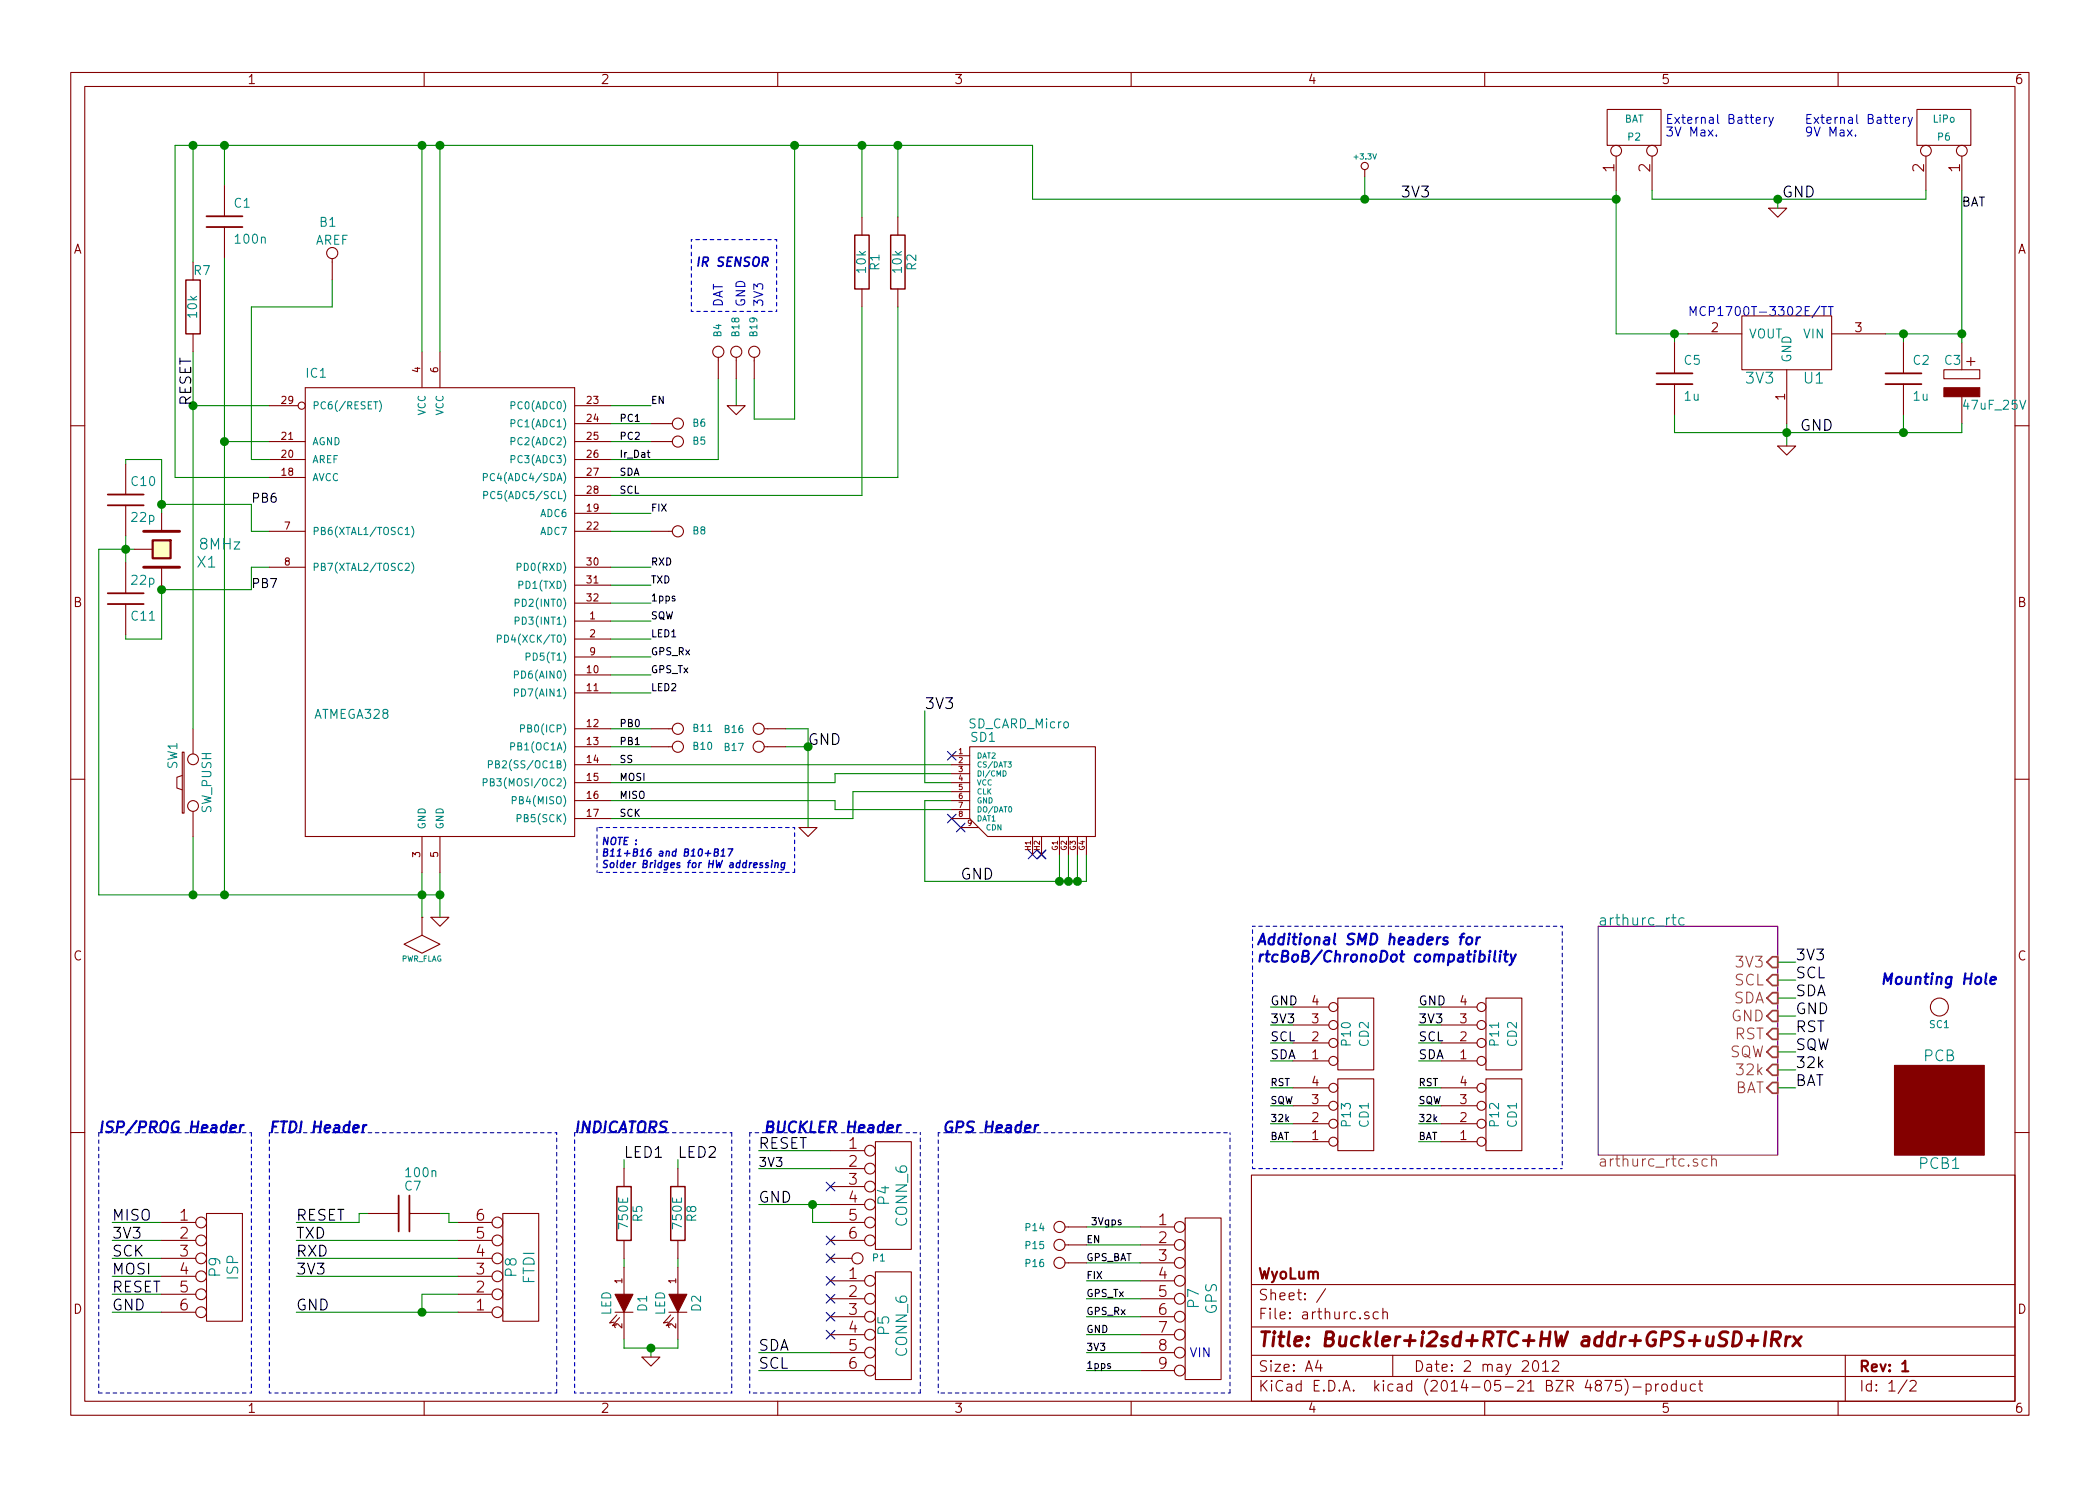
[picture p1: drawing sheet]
EESchema Schematic File Version 2
LIBS:arthurc
LIBS:power
LIBS:arthurc-cache
EELAYER 24 0
EELAYER END
$Descr A4 11693 8268
encoding utf-8
Sheet 1 2
Title "Buckler+i2sd+RTC+HW addr+GPS+uSD+IRrx"
Date "2 may 2012"
Rev "1"
Comp "WyoLum"
Comment1 ""
Comment2 ""
Comment3 ""
Comment4 ""
$EndDescr
Text Notes 9400 1750 0    50   ~ 0
MCP1700T-3302E/TT
Wire Wire Line
	3400 2750 4800 2750
Connection ~ 10600 1850
Wire Wire Line
	4625 6500 4225 6500
Wire Wire Line
	9900 6050 10000 6050
Wire Wire Line
	9900 5950 10000 5950
Wire Wire Line
	9900 5750 10000 5750
Wire Notes Line
	3850 1725 3850 1325
Wire Notes Line
	3850 1725 4325 1725
Wire Notes Line
	4325 1725 4325 1325
Wire Notes Line
	4325 1325 3850 1325
Connection ~ 4425 800 
Wire Wire Line
	4425 800  4425 2325
Wire Wire Line
	4425 2325 4200 2325
Wire Wire Line
	550  3050 750  3050
Connection ~ 900  3275
Wire Wire Line
	900  3250 900  3550
Wire Wire Line
	900  3550 700  3550
Wire Wire Line
	700  3550 700  3525
Connection ~ 700  3050
Connection ~ 5900 4900
Wire Wire Line
	5900 4750 5900 4900
Wire Wire Line
	6000 4900 6000 4750
Wire Wire Line
	7600 975  7600 1100
Wire Wire Line
	5150 3950 5150 4350
Wire Wire Line
	5150 4350 5300 4350
Wire Wire Line
	3400 4250 5300 4250
Connection ~ 4500 4150
Wire Wire Line
	4375 4150 4500 4150
Wire Wire Line
	1500 2950 1400 2950
Wire Wire Line
	1400 2950 1400 2800
Wire Wire Line
	1400 2800 900  2800
Wire Wire Line
	1500 2250 1075 2250
Connection ~ 4525 6700
Wire Wire Line
	4525 6700 4525 6800
Wire Wire Line
	4525 6800 4625 6800
Wire Wire Line
	4625 7525 4225 7525
Wire Wire Line
	9900 5550 10000 5550
Wire Wire Line
	9900 5350 10000 5350
Wire Notes Line
	3200 7750 3200 6300
Wire Notes Line
	3200 7750 4075 7750
Wire Notes Line
	4075 7750 4075 6300
Wire Notes Line
	4075 6300 3200 6300
Wire Notes Line
	550  7750 550  6300
Wire Notes Line
	1400 7750 1400 6300
Wire Wire Line
	1650 6800 2000 6800
Wire Wire Line
	2000 6800 2000 6750
Wire Wire Line
	2000 6750 2050 6750
Wire Wire Line
	2550 7000 1650 7000
Wire Wire Line
	2350 7300 2350 7200
Wire Wire Line
	10600 1850 10600 1900
Wire Wire Line
	9325 1900 9325 1850
Wire Wire Line
	8025 5800 7900 5800
Wire Wire Line
	8025 5600 7900 5600
Wire Wire Line
	8025 5700 7900 5700
Wire Wire Line
	8025 5900 7900 5900
Wire Wire Line
	8025 6350 7900 6350
Wire Wire Line
	8025 6150 7900 6150
Wire Wire Line
	8025 6050 7900 6050
Wire Wire Line
	8025 6250 7900 6250
Wire Wire Line
	7200 6250 7075 6250
Wire Wire Line
	7200 6050 7075 6050
Wire Wire Line
	7200 6150 7075 6150
Wire Wire Line
	7200 6350 7075 6350
Wire Wire Line
	7200 5900 7075 5900
Wire Wire Line
	7200 5700 7075 5700
Wire Wire Line
	3475 6500 3475 6450
Connection ~ 3625 7500
Wire Wire Line
	3625 7550 3625 7500
Wire Wire Line
	3775 7000 3775 7050
Wire Wire Line
	900  6900 625  6900
Wire Wire Line
	900  7100 625  7100
Wire Wire Line
	625  7300 900  7300
Connection ~ 2350 7300
Connection ~ 9325 1850
Wire Wire Line
	3400 3350 3625 3350
Wire Wire Line
	3400 3550 3625 3550
Wire Wire Line
	5750 800  5750 1100
Wire Wire Line
	5300 4400 4750 4400
Wire Wire Line
	4650 4300 5300 4300
Connection ~ 1075 800 
Wire Wire Line
	1075 1450 1075 800 
Wire Wire Line
	10600 2400 10600 2300
Connection ~ 4800 800 
Wire Wire Line
	4800 800  4800 1200
Wire Wire Line
	3400 2650 5000 2650
Wire Wire Line
	4650 4450 4650 4500
Wire Wire Line
	4750 4400 4750 4550
Connection ~ 7600 1100
Connection ~ 1075 4975
Connection ~ 1250 2450
Wire Wire Line
	1250 4975 1250 1425
Connection ~ 2350 800 
Wire Wire Line
	975  2650 1500 2650
Wire Wire Line
	975  2650 975  800 
Wire Wire Line
	4650 4350 3400 4350
Connection ~ 5950 4900
Wire Wire Line
	2350 4850 2350 5100
Wire Wire Line
	2350 800  2350 1950
Wire Wire Line
	2450 800  2450 1950
Connection ~ 2450 800 
Connection ~ 2450 4975
Wire Wire Line
	4650 4450 3400 4450
Wire Wire Line
	4750 4550 3400 4550
Wire Wire Line
	1500 2450 1250 2450
Connection ~ 2350 4975
Wire Wire Line
	1250 800  1250 1025
Connection ~ 1250 800 
Wire Wire Line
	1075 4650 1075 4975
Connection ~ 1250 4975
Wire Wire Line
	9950 2350 9950 2475
Wire Wire Line
	4650 4300 4650 4350
Wire Wire Line
	5000 2650 5000 1700
Wire Wire Line
	4800 2750 4800 1700
Wire Wire Line
	5000 800  5000 1200
Wire Wire Line
	3400 3450 3625 3450
Wire Wire Line
	3400 3250 3625 3250
Wire Wire Line
	3400 3150 3625 3150
Wire Wire Line
	3400 2450 3625 2450
Wire Wire Line
	3400 2350 3625 2350
Wire Wire Line
	3400 2250 3625 2250
Wire Wire Line
	3400 2950 3625 2950
Wire Wire Line
	3400 4150 3625 4150
Wire Wire Line
	3400 4050 3625 4050
Wire Wire Line
	3400 3850 3625 3850
Wire Wire Line
	3400 3750 3625 3750
Wire Wire Line
	3400 3650 3625 3650
Wire Wire Line
	3400 2850 3625 2850
Wire Wire Line
	9325 2400 9325 2300
Connection ~ 9950 2400
Wire Wire Line
	2350 7200 2550 7200
Connection ~ 6000 4900
Wire Wire Line
	900  7200 625  7200
Wire Wire Line
	900  7000 625  7000
Wire Wire Line
	900  6800 625  6800
Wire Wire Line
	3475 7050 3475 7000
Wire Wire Line
	3775 7500 3775 7450
Wire Wire Line
	3475 7500 3775 7500
Wire Wire Line
	3475 7500 3475 7450
Wire Wire Line
	3775 6500 3775 6450
Wire Wire Line
	7200 5600 7075 5600
Wire Wire Line
	7200 5800 7075 5800
Wire Wire Line
	2550 7100 1650 7100
Wire Wire Line
	5750 1100 9000 1100
Wire Wire Line
	9000 1050 9000 1850
Wire Wire Line
	9000 1850 9400 1850
Wire Wire Line
	10500 1850 10925 1850
Wire Wire Line
	975  800  5750 800 
Wire Wire Line
	1650 7300 2550 7300
Wire Wire Line
	2550 6900 1650 6900
Wire Wire Line
	2450 6750 2500 6750
Wire Wire Line
	2500 6750 2500 6800
Wire Wire Line
	2500 6800 2550 6800
Wire Wire Line
	4625 6400 4225 6400
Wire Wire Line
	4225 6700 4625 6700
Wire Notes Line
	3100 6300 1500 6300
Wire Notes Line
	3100 6300 3100 7750
Wire Notes Line
	3100 7750 1500 7750
Wire Notes Line
	1500 7750 1500 6300
Wire Notes Line
	5125 6300 5125 7750
Wire Notes Line
	4175 7750 4175 6300
Wire Notes Line
	8700 5150 6975 5150
Wire Notes Line
	8700 5150 8700 6500
Wire Notes Line
	8700 6500 6975 6500
Wire Notes Line
	6975 6500 6975 5150
Wire Wire Line
	9900 5450 10000 5450
Wire Wire Line
	9900 5650 10000 5650
Wire Wire Line
	4625 7625 4225 7625
Wire Wire Line
	1075 1950 1075 4050
Connection ~ 1075 2250
Wire Wire Line
	900  3275 1400 3275
Wire Wire Line
	1400 3275 1400 3150
Wire Wire Line
	1400 3150 1500 3150
Wire Wire Line
	4375 4050 4500 4050
Wire Wire Line
	4500 4050 4500 4600
Wire Notes Line
	4425 4600 3325 4600
Wire Notes Line
	4425 4600 4425 4850
Wire Notes Line
	4425 4850 3325 4850
Wire Notes Line
	3325 4850 3325 4600
Wire Wire Line
	4650 4500 5300 4500
Wire Wire Line
	5300 4450 5150 4450
Wire Wire Line
	5150 4450 5150 4900
Wire Wire Line
	5150 4900 6050 4900
Wire Wire Line
	9325 2400 10925 2400
Wire Wire Line
	6050 4900 6050 4750
Wire Wire Line
	5950 4900 5950 4750
Wire Wire Line
	700  2975 700  3125
Wire Wire Line
	700  2575 700  2550
Wire Wire Line
	700  2550 900  2550
Wire Wire Line
	900  2550 900  2850
Connection ~ 900  2800
Wire Wire Line
	550  3050 550  4975
Wire Wire Line
	550  4975 2450 4975
Wire Wire Line
	4000 2100 4000 2550
Wire Wire Line
	4000 2550 3400 2550
Wire Wire Line
	4200 2325 4200 2100
Wire Wire Line
	4100 2250 4100 2100
Wire Wire Line
	9900 5850 10000 5850
Wire Wire Line
	2450 4850 2450 5100
Text Label 1400 3275 0    50   ~ 0
PB7
Text Label 1400 2800 0    50   ~ 0
PB6
$Comp
L GND #PWR01
U 1 1
P 2450 5100
F 0 "#PWR01" H 2450 5100 30  0001 C CNN
F 1 "GND" H 2450 5030 30  0001 C CNN
F 2 "" H 2450 5100 60  0001 C CNN
F 3 "" H 2450 5100 60  0001 C CNN
	1    2450 5100
	1    0    0    -1  
$EndComp
Text Notes 5250 6300 0    60   Italic 12
GPS Header
Text Label 10925 1150 0    50   ~ 0
BAT
$Sheet
S 8900 5150 1000 1275
U 4E1FEA4E
F0 "arthurc_rtc" 60
F1 "arthurc_rtc.sch" 60
F2 "GND" I R 9900 5650 60 
F3 "SDA" I R 9900 5550 60 
F4 "SCL" I R 9900 5450 60 
F5 "RST" I R 9900 5750 60 
F6 "SQW" I R 9900 5850 60 
F7 "32k" I R 9900 5950 60 
F8 "BAT" I R 9900 6050 60 
F9 "3V3" I R 9900 5350 60 
$EndSheet
Text Label 4225 6500 0    50   ~ 0
3V3
Text Label 10000 6050 0    60   ~ 0
BAT
Text Label 10000 5950 0    60   ~ 0
32k
Text Label 10000 5850 0    60   ~ 0
SQW
Text Label 10000 5750 0    60   ~ 0
RST
Text Label 7900 6350 0    40   ~ 0
BAT
Text Label 7900 6250 0    40   ~ 0
32k
Text Label 7900 6150 0    40   ~ 0
SQW
Text Label 7900 6050 0    40   ~ 0
RST
Text Label 7075 6350 0    40   ~ 0
BAT
Text Label 7075 6250 0    40   ~ 0
32k
Text Label 7075 6150 0    40   ~ 0
SQW
Text Label 7075 6050 0    40   ~ 0
RST
Text Notes 4250 1700 1    50   ~ 0
3V3
Text Notes 4150 1700 1    50   ~ 0
GND
Text Notes 4025 1700 1    50   ~ 0
DAT
Text Notes 3875 1475 0    50   Italic 10
IR SENSOR
$Comp
L GND #PWR02
U 1 1
P 4100 2250
F 0 "#PWR02" H 4100 2250 30  0001 C CNN
F 1 "GND" H 4100 2180 30  0001 C CNN
F 2 "" H 4100 2250 60  0001 C CNN
F 3 "" H 4100 2250 60  0001 C CNN
	1    4100 2250
	1    0    0    -1  
$EndComp
$Comp
L I/O B19
U 1 1
P 4200 1950
F 0 "B19" H 4280 1950 40  0000 L CNN
F 1 "I/O" H 4200 2005 30  0001 C CNN
F 2 "ArthurC Lib:I%2fO" H 4200 1950 60  0001 C CNN
F 3 "" H 4200 1950 60  0001 C CNN
	1    4200 1950
	0    -1   -1   0   
$EndComp
$Comp
L I/O B18
U 1 1
P 4100 1950
F 0 "B18" H 4180 1950 40  0000 L CNN
F 1 "I/O" H 4100 2005 30  0001 C CNN
F 2 "ArthurC Lib:I%2fO" H 4100 1950 60  0001 C CNN
F 3 "" H 4100 1950 60  0001 C CNN
	1    4100 1950
	0    -1   -1   0   
$EndComp
$Comp
L C C11
U 1 1
P 700 3325
F 0 "C11" H 725 3225 50  0000 L CNN
F 1 "22p" H 725 3425 50  0000 L CNN
F 2 "ArthurC Lib:c_0805" H 700 3325 60  0001 C CNN
F 3 "" H 700 3325 60  0001 C CNN
F 4 "490-1734-1-ND" H 700 3525 60  0001 C CNN "Digikey"
	1    700  3325
	1    0    0    -1  
$EndComp
$Comp
L C C10
U 1 1
P 700 2775
F 0 "C10" H 725 2875 50  0000 L CNN
F 1 "22p" H 725 2675 50  0000 L CNN
F 2 "ArthurC Lib:c_0805" H 700 2775 60  0001 C CNN
F 3 "" H 700 2775 60  0001 C CNN
F 4 "490-1734-1-ND" H 700 2975 60  0001 C CNN "Digikey"
	1    700  2775
	1    0    0    -1  
$EndComp
NoConn ~ 5750 4750
NoConn ~ 5350 4600
NoConn ~ 5300 4200
NoConn ~ 5300 4550
NoConn ~ 5800 4750
NoConn ~ 5800 4750
$Comp
L PCB PCB1
U 1 1
P 10800 6175
F 0 "PCB1" H 10800 5875 60  0000 C CNN
F 1 "PCB" H 10800 6475 60  0000 C CNN
F 2 "ArthurC Lib:PCB" H 10800 6175 60  0001 C CNN
F 3 "" H 10800 6175 60  0001 C CNN
	1    10800 6175
	1    0    0    -1  
$EndComp
Text Notes 3350 4825 0    40   Italic 8
NOTE :\nB11+B16 and B10+B17\nSolder Bridges for HW addressing
Text Label 4500 4150 0    60   ~ 0
GND
$Comp
L GND #PWR03
U 1 1
P 4500 4600
F 0 "#PWR03" H 4500 4600 30  0001 C CNN
F 1 "GND" H 4500 4530 30  0001 C CNN
F 2 "" H 4500 4600 60  0001 C CNN
F 3 "" H 4500 4600 60  0001 C CNN
	1    4500 4600
	1    0    0    -1  
$EndComp
$Comp
L I/O B17
U 1 1
P 4225 4150
F 0 "B17" H 4305 4150 40  0000 L CNN
F 1 "I/O" H 4225 4205 30  0001 C CNN
F 2 "ArthurC Lib:I%2fO_ADR" H 4225 4150 60  0001 C CNN
F 3 "" H 4225 4150 60  0001 C CNN
	1    4225 4150
	-1   0    0    1   
$EndComp
$Comp
L I/O B16
U 1 1
P 4225 4050
F 0 "B16" H 4305 4050 40  0000 L CNN
F 1 "I/O" H 4225 4105 30  0001 C CNN
F 2 "ArthurC Lib:I%2fO_ADR" H 4225 4050 60  0001 C CNN
F 3 "" H 4225 4050 60  0001 C CNN
	1    4225 4050
	-1   0    0    1   
$EndComp
NoConn ~ 4625 7000
$Comp
L I/O P1
U 1 1
P 4775 7000
F 0 "P1" H 4855 7000 40  0000 L CNN
F 1 "I/O" H 4775 7055 30  0001 C CNN
F 2 "ArthurC Lib:I%2fO" H 4775 7000 60  0001 C CNN
F 3 "" H 4775 7000 60  0001 C CNN
	1    4775 7000
	1    0    0    -1  
$EndComp
NoConn ~ 4625 7425
NoConn ~ 4625 7325
NoConn ~ 4625 7225
NoConn ~ 4625 7125
NoConn ~ 4625 6900
Text Label 4225 7625 0    60   ~ 0
SCL
Text Label 4225 7525 0    60   ~ 0
SDA
$Comp
L CONN_6 P5
U 1 1
P 4975 7375
F 0 "P5" V 4925 7375 60  0000 C CNN
F 1 "CONN_6" V 5025 7375 60  0000 C CNN
F 2 "ArthurC Lib:PIN_ARRAY-6X1" H 4975 7375 60  0001 C CNN
F 3 "" H 4975 7375 60  0001 C CNN
	1    4975 7375
	1    0    0    -1  
$EndComp
$Comp
L CONN_6 P4
U 1 1
P 4975 6650
F 0 "P4" V 4925 6650 60  0000 C CNN
F 1 "CONN_6" V 5025 6650 60  0000 C CNN
F 2 "ArthurC Lib:PIN_ARRAY-6X1" H 4975 6650 60  0001 C CNN
F 3 "" H 4975 6650 60  0001 C CNN
	1    4975 6650
	1    0    0    -1  
$EndComp
Text Label 10000 5650 0    60   ~ 0
GND
Text Label 10000 5550 0    60   ~ 0
SDA
Text Label 10000 5450 0    60   ~ 0
SCL
Text Label 10000 5350 0    60   ~ 0
3V3
Text Notes 10050 750  0    50   ~ 0
External Battery\n9V Max.
Text Notes 3200 6300 0    60   Italic 12
INDICATORS
Text Notes 1500 6300 0    60   Italic 12
FTDI Header
Text Notes 550  6300 0    60   Italic 12
ISP/PROG Header
Text Notes 5025 6300 2    60   Italic 12
BUCKLER Header
Text Label 4225 6700 0    60   ~ 0
GND
Text Label 625  7300 0    60   ~ 0
GND
$Comp
L +3.3V #PWR04
U 1 1
P 7600 975
F 0 "#PWR04" H 7600 935 30  0001 C CNN
F 1 "+3.3V" H 7600 1085 30  0000 C CNN
F 2 "" H 7600 975 60  0001 C CNN
F 3 "" H 7600 975 60  0001 C CNN
	1    7600 975 
	1    0    0    -1  
$EndComp
$Comp
L CONN_2 P6
U 1 1
P 10825 700
F 0 "P6" V 10775 700 40  0000 C CNN
F 1 "LiPo" V 10875 700 40  0000 C CNN
F 2 "ArthurC Lib:pin_strip_2" H 10825 700 60  0001 C CNN
F 3 "" H 10825 700 60  0001 C CNN
	1    10825 700 
	0    1    -1   0   
$EndComp
$Comp
L C C5
U 1 1
P 9325 2100
F 0 "C5" H 9375 2200 50  0000 L CNN
F 1 "1u" H 9375 2000 50  0000 L CNN
F 2 "ArthurC Lib:c_0805" H 9325 2100 60  0001 C CNN
F 3 "" H 9325 2100 60  0001 C CNN
	1    9325 2100
	1    0    0    -1  
$EndComp
Text Label 4225 6400 0    60   ~ 0
RESET
Text Label 1650 7100 0    60   ~ 0
3V3
Text Notes 10475 5475 0    60   Italic 12
Mounting Hole
Text Notes 7000 5350 0    60   Italic 12
Additional SMD headers for\nrtcBoB/ChronoDot compatibility
Text Label 7900 5900 0    50   ~ 0
SDA
Text Label 7900 5800 0    50   ~ 0
SCL
Text Label 7900 5600 0    50   ~ 0
GND
Text Label 7900 5700 0    50   ~ 0
3V3
Text Label 7075 5600 0    50   ~ 0
GND
Text Label 7075 5700 0    50   ~ 0
3V3
Text Label 7075 5900 0    50   ~ 0
SDA
Text Label 7075 5800 0    50   ~ 0
SCL
$Comp
L CONN_4 P12
U 1 1
P 8375 6200
F 0 "P12" V 8325 6200 50  0000 C CNN
F 1 "CD1" V 8425 6200 50  0000 C CNN
F 2 "ArthurC Lib:Sck-04-F-SMT" H 8375 6200 60  0001 C CNN
F 3 "" H 8375 6200 60  0001 C CNN
	1    8375 6200
	1    0    0    1   
$EndComp
$Comp
L CONN_4 P11
U 1 1
P 8375 5750
F 0 "P11" V 8325 5750 50  0000 C CNN
F 1 "CD2" V 8425 5750 50  0000 C CNN
F 2 "ArthurC Lib:Sck-04-F-SMT" H 8375 5750 60  0001 C CNN
F 3 "" H 8375 5750 60  0001 C CNN
	1    8375 5750
	1    0    0    1   
$EndComp
$Comp
L CONN_4 P13
U 1 1
P 7550 6200
F 0 "P13" V 7500 6200 50  0000 C CNN
F 1 "CD1" V 7600 6200 50  0000 C CNN
F 2 "ArthurC Lib:Sck-04-F-SMT" H 7550 6200 60  0001 C CNN
F 3 "" H 7550 6200 60  0001 C CNN
	1    7550 6200
	1    0    0    1   
$EndComp
$Comp
L CONN_4 P10
U 1 1
P 7550 5750
F 0 "P10" V 7500 5750 50  0000 C CNN
F 1 "CD2" V 7600 5750 50  0000 C CNN
F 2 "ArthurC Lib:Sck-04-F-SMT" H 7550 5750 60  0001 C CNN
F 3 "" H 7550 5750 60  0001 C CNN
	1    7550 5750
	1    0    0    1   
$EndComp
Text Label 3475 6450 0    60   ~ 0
LED1
Text Label 3775 6450 0    60   ~ 0
LED2
$Comp
L GND #PWR05
U 1 1
P 3625 7550
F 0 "#PWR05" H 3625 7550 30  0001 C CNN
F 1 "GND" H 3625 7480 30  0001 C CNN
F 2 "" H 3625 7550 60  0001 C CNN
F 3 "" H 3625 7550 60  0001 C CNN
	1    3625 7550
	1    0    0    -1  
$EndComp
$Comp
L R R8
U 1 1
P 3775 6750
F 0 "R8" V 3855 6750 50  0000 C CNN
F 1 "750E" V 3775 6750 50  0000 C CNN
F 2 "ArthurC Lib:r_0805" H 3775 6750 60  0001 C CNN
F 3 "" H 3775 6750 60  0001 C CNN
	1    3775 6750
	1    0    0    -1  
$EndComp
$Comp
L R R5
U 1 1
P 3475 6750
F 0 "R5" V 3555 6750 50  0000 C CNN
F 1 "750E" V 3475 6750 50  0000 C CNN
F 2 "ArthurC Lib:r_0805" H 3475 6750 60  0001 C CNN
F 3 "" H 3475 6750 60  0001 C CNN
	1    3475 6750
	1    0    0    -1  
$EndComp
$Comp
L LED D2
U 1 1
P 3775 7250
F 0 "D2" H 3775 7350 50  0000 C CNN
F 1 "LED" H 3775 7150 50  0000 C CNN
F 2 "ArthurC Lib:d_0805" H 3775 7250 60  0001 C CNN
F 3 "" H 3775 7250 60  0001 C CNN
	1    3775 7250
	0    1    1    0   
$EndComp
$Comp
L LED D1
U 1 1
P 3475 7250
F 0 "D1" H 3475 7350 50  0000 C CNN
F 1 "LED" H 3475 7150 50  0000 C CNN
F 2 "ArthurC Lib:d_0805" H 3475 7250 60  0001 C CNN
F 3 "" H 3475 7250 60  0001 C CNN
	1    3475 7250
	0    1    1    0   
$EndComp
$Comp
L I/O B11
U 1 1
P 3775 4050
F 0 "B11" H 3855 4050 40  0000 L CNN
F 1 "I/O" H 3775 4105 30  0001 C CNN
F 2 "ArthurC Lib:I%2fO_ADR" H 3775 4050 60  0001 C CNN
F 3 "" H 3775 4050 60  0001 C CNN
	1    3775 4050
	1    0    0    -1  
$EndComp
$Comp
L I/O B10
U 1 1
P 3775 4150
F 0 "B10" H 3855 4150 40  0000 L CNN
F 1 "I/O" H 3775 4205 30  0001 C CNN
F 2 "ArthurC Lib:I%2fO_ADR" H 3775 4150 60  0001 C CNN
F 3 "" H 3775 4150 60  0001 C CNN
	1    3775 4150
	1    0    0    -1  
$EndComp
$Comp
L I/O B8
U 1 1
P 3775 2950
F 0 "B8" H 3855 2950 40  0000 L CNN
F 1 "I/O" H 3775 3005 30  0001 C CNN
F 2 "ArthurC Lib:I%2fO" H 3775 2950 60  0001 C CNN
F 3 "" H 3775 2950 60  0001 C CNN
	1    3775 2950
	1    0    0    -1  
$EndComp
$Comp
L I/O B6
U 1 1
P 3775 2350
F 0 "B6" H 3855 2350 40  0000 L CNN
F 1 "I/O" H 3775 2405 30  0001 C CNN
F 2 "ArthurC Lib:I%2fO" H 3775 2350 60  0001 C CNN
F 3 "" H 3775 2350 60  0001 C CNN
	1    3775 2350
	1    0    0    -1  
$EndComp
$Comp
L I/O B5
U 1 1
P 3775 2450
F 0 "B5" H 3855 2450 40  0000 L CNN
F 1 "I/O" H 3775 2505 30  0001 C CNN
F 2 "ArthurC Lib:I%2fO" H 3775 2450 60  0001 C CNN
F 3 "" H 3775 2450 60  0001 C CNN
	1    3775 2450
	1    0    0    -1  
$EndComp
$Comp
L I/O B4
U 1 1
P 4000 1950
F 0 "B4" H 4080 1950 40  0000 L CNN
F 1 "I/O" H 4000 2005 30  0001 C CNN
F 2 "ArthurC Lib:I%2fO" H 4000 1950 60  0001 C CNN
F 3 "" H 4000 1950 60  0001 C CNN
	1    4000 1950
	0    -1   -1   0   
$EndComp
Text Label 625  6800 0    60   ~ 0
MISO
Text Label 625  6900 0    60   ~ 0
3V3
Text Label 625  7000 0    60   ~ 0
SCK
Text Label 625  7100 0    60   ~ 0
MOSI
Text Label 625  7200 0    60   ~ 0
RESET
$Comp
L ISP P9
U 1 1
P 1250 7050
F 0 "P9" V 1200 7050 60  0000 C CNN
F 1 "ISP" V 1300 7050 60  0000 C CNN
F 2 "ArthurC Lib:ISP" H 1250 7050 60  0001 C CNN
F 3 "" H 1250 7050 60  0001 C CNN
	1    1250 7050
	1    0    0    -1  
$EndComp
$Comp
L SCREW SC1
U 1 1
P 10800 5600
F 0 "SC1" H 10800 5500 40  0000 C CNN
F 1 "SCREW" H 10800 5700 40  0001 C CNN
F 2 "ArthurC Lib:vite_3mm" H 10800 5600 60  0001 C CNN
F 3 "" H 10800 5600 60  0001 C CNN
	1    10800 5600
	1    0    0    -1  
$EndComp
Text Label 1650 7300 0    60   ~ 0
GND
Text Label 1650 6900 0    60   ~ 0
TXD
Text Label 1650 7000 0    60   ~ 0
RXD
Text Label 1650 6800 0    60   ~ 0
RESET
$Comp
L C C7
U 1 1
P 2250 6750
F 0 "C7" V 2100 6750 50  0000 L CNN
F 1 "100n" V 2025 6750 50  0000 L CNN
F 2 "ArthurC Lib:c_0805" H 2250 6750 60  0001 C CNN
F 3 "" H 2250 6750 60  0001 C CNN
	1    2250 6750
	0    1    1    0   
$EndComp
$Comp
L CONN_6 P8
U 1 1
P 2900 7050
F 0 "P8" V 2850 7050 60  0000 C CNN
F 1 "FTDI" V 2950 7050 60  0000 C CNN
F 2 "ArthurC Lib:PIN_ARRAY-6X1" H 2900 7050 60  0001 C CNN
F 3 "" H 2900 7050 60  0001 C CNN
	1    2900 7050
	1    0    0    1   
$EndComp
Text Label 1075 2250 1    60   ~ 0
RESET
Text Label 3625 2850 0    40   ~ 0
FIX
Text Label 3625 3750 0    40   ~ 0
GPS_Tx
Text Label 3625 3450 0    40   ~ 0
SQW
Text Label 3450 4050 0    40   ~ 0
PB0
Text Label 3450 4150 0    40   ~ 0
PB1
Text Label 3625 2250 0    40   ~ 0
EN
Text Label 3450 2350 0    40   ~ 0
PC1
Text Label 3450 2450 0    40   ~ 0
PC2
Text Label 3450 2550 0    40   ~ 0
Ir_Dat
Text Label 3625 3150 0    40   ~ 0
RXD
Text Label 3625 3250 0    40   ~ 0
TXD
Text Label 3625 3350 0    40   ~ 0
1pps
Text Label 3625 3850 0    40   ~ 0
LED2
Text Label 3625 3550 0    40   ~ 0
LED1
Text Label 10025 2400 0    60   ~ 0
GND
$Comp
L GND #PWR06
U 1 1
P 9950 2475
F 0 "#PWR06" H 9950 2475 30  0001 C CNN
F 1 "GND" H 9950 2405 30  0001 C CNN
F 2 "" H 9950 2475 60  0001 C CNN
F 3 "" H 9950 2475 60  0001 C CNN
	1    9950 2475
	1    0    0    -1  
$EndComp
$Comp
L MCP_1700 U1
U 1 1
P 9950 1950
F 0 "U1" H 9800 1800 60  0000 C CNN
F 1 "3V3" H 10100 1800 60  0000 C CNN
F 2 "ArthurC Lib:SOT23-3" H 9950 1950 60  0001 C CNN
F 3 "" H 9950 1950 60  0001 C CNN
F 4 "MCP1700T-3302E/TT" H 9950 1950 60  0001 C CNN "Part No"
	1    9950 1950
	-1   0    0    -1  
$EndComp
$Comp
L R R2
U 1 1
P 5000 1450
F 0 "R2" V 5080 1450 50  0000 C CNN
F 1 "10k" V 5000 1450 50  0000 C CNN
F 2 "ArthurC Lib:r_0805" H 5000 1450 60  0001 C CNN
F 3 "" H 5000 1450 60  0001 C CNN
	1    5000 1450
	1    0    0    -1  
$EndComp
$Comp
L R R1
U 1 1
P 4800 1450
F 0 "R1" V 4875 1450 50  0000 C CNN
F 1 "10k" V 4800 1450 50  0000 C CNN
F 2 "ArthurC Lib:r_0805" H 4800 1450 60  0001 C CNN
F 3 "" H 4800 1450 60  0001 C CNN
	1    4800 1450
	1    0    0    -1  
$EndComp
$Comp
L SW_PUSH SW1
U 1 1
P 1075 4350
F 0 "SW1" H 1225 4460 50  0000 C CNN
F 1 "SW_PUSH" H 1075 4270 50  0000 C CNN
F 2 "ArthurC Lib:SW_SMD" H 1075 4350 60  0001 C CNN
F 3 "" H 1075 4350 60  0001 C CNN
F 4 "" H 1325 4560 60  0001 C CNN "DigiKey"
	1    1075 4350
	0    -1   -1   0   
$EndComp
$Comp
L R R7
U 1 1
P 1075 1700
F 0 "R7" H 1125 1900 50  0000 C CNN
F 1 "10k" V 1075 1700 50  0000 C CNN
F 2 "ArthurC Lib:r_0805" H 1075 1700 60  0001 C CNN
F 3 "" H 1075 1700 60  0001 C CNN
	1    1075 1700
	1    0    0    -1  
$EndComp
$Comp
L C C1
U 1 1
P 1250 1225
F 0 "C1" H 1300 1325 50  0000 L CNN
F 1 "100n" H 1300 1125 50  0000 L CNN
F 2 "ArthurC Lib:c_0805" H 1250 1225 60  0001 C CNN
F 3 "" H 1250 1225 60  0001 C CNN
	1    1250 1225
	1    0    0    -1  
$EndComp
Text Label 3450 2650 0    40   ~ 0
SDA
Text Label 3450 2750 0    40   ~ 0
SCL
Text Label 7800 1100 0    60   ~ 0
3V3
Text Label 5350 4900 0    60   ~ 0
GND
Text Label 3450 4250 0    40   ~ 0
SS
Text Label 3450 4350 0    40   ~ 0
MOSI
Text Label 3450 4550 0    40   ~ 0
SCK
Text Label 3450 4450 0    40   ~ 0
MISO
$Comp
L C C2
U 1 1
P 10600 2100
F 0 "C2" H 10650 2200 50  0000 L CNN
F 1 "1u" H 10650 2000 50  0000 L CNN
F 2 "ArthurC Lib:c_0805" H 10600 2100 60  0001 C CNN
F 3 "" H 10600 2100 60  0001 C CNN
	1    10600 2100
	1    0    0    -1  
$EndComp
$Comp
L ATMEGA8-AI IC1
U 1 1
P 2400 3250
F 0 "IC1" H 1700 4400 50  0000 L BNN
F 1 "ATMEGA328" H 1750 2500 50  0000 L BNN
F 2 "ArthurC Lib:TQFP32" H 2925 1675 50  0001 C CNN
F 3 "" H 2400 3250 60  0001 C CNN
	1    2400 3250
	1    0    0    -1  
$EndComp
$Comp
L CONN_9 P7
U 1 1
P 6700 7225
F 0 "P7" V 6650 7225 60  0000 C CNN
F 1 "GPS" V 6750 7225 60  0000 C CNN
F 2 "ArthurC Lib:PIN_ARRAY-9X1" H 6700 7375 60  0001 C CNN
F 3 "" H 6700 7375 60  0000 C CNN
	1    6700 7225
	1    0    0    -1  
$EndComp
Wire Wire Line
	6050 7625 6350 7625
Wire Wire Line
	6050 7525 6350 7525
Wire Wire Line
	6050 7425 6350 7425
Wire Wire Line
	6050 7325 6350 7325
Wire Wire Line
	6050 7225 6350 7225
Wire Wire Line
	6050 7125 6350 7125
Wire Wire Line
	6050 7025 6350 7025
Text Label 6050 7025 0    40   ~ 0
GPS_BAT
Text Label 6050 6925 0    40   ~ 0
EN
Text Label 6050 7125 0    40   ~ 0
FIX
Text Label 6050 7225 0    40   ~ 0
GPS_Tx
Text Label 6050 7325 0    40   ~ 0
GPS_Rx
Text Label 6050 7425 0    40   ~ 0
GND
Text Label 6050 7525 0    40   ~ 0
3V3
Text Label 6050 7625 0    40   ~ 0
1pps
Text Label 3625 3650 0    40   ~ 0
GPS_Rx
Text Notes 6625 7550 0    50   ~ 0
VIN
$Comp
L PWR_FLAG #FLG07
U 1 1
P 2350 5100
F 0 "#FLG07" H 2350 5370 30  0001 C CNN
F 1 "PWR_FLAG" H 2350 5330 30  0000 C CNN
F 2 "" H 2350 5100 60  0000 C CNN
F 3 "" H 2350 5100 60  0000 C CNN
	1    2350 5100
	-1   0    0    1   
$EndComp
Wire Notes Line
	1400 6300 550  6300
Wire Notes Line
	1400 7750 550  7750
Wire Notes Line
	4175 6300 5125 6300
Wire Notes Line
	5125 7750 4175 7750
Wire Notes Line
	5225 6300 6850 6300
Wire Notes Line
	6850 6300 6850 7750
Wire Notes Line
	6850 7750 5225 7750
Wire Notes Line
	5225 7750 5225 6300
$Comp
L CRYSTAL X1
U 1 1
P 900 3050
F 0 "X1" V 975 3300 60  0000 C CNN
F 1 "8MHz" V 875 3375 60  0000 C CNN
F 2 "ArthurC Lib:Xtal_SMD3" H 900 3050 60  0001 C CNN
F 3 "" H 900 3050 60  0000 C CNN
	1    900  3050
	0    1    1    0   
$EndComp
Wire Wire Line
	6350 6825 6050 6825
$Comp
L I/O P14
U 1 1
P 5900 6825
F 0 "P14" H 5980 6825 40  0000 L CNN
F 1 "I/O" H 5900 6880 30  0001 C CNN
F 2 "ArthurC Lib:I%2fO" H 5900 6825 60  0001 C CNN
F 3 "" H 5900 6825 60  0001 C CNN
	1    5900 6825
	-1   0    0    1   
$EndComp
Wire Wire Line
	6350 6925 6050 6925
$Comp
L I/O P15
U 1 1
P 5900 6925
F 0 "P15" H 5980 6925 40  0000 L CNN
F 1 "I/O" H 5900 6980 30  0001 C CNN
F 2 "ArthurC Lib:I%2fO" H 5900 6925 60  0001 C CNN
F 3 "" H 5900 6925 60  0001 C CNN
	1    5900 6925
	-1   0    0    1   
$EndComp
$Comp
L I/O P16
U 1 1
P 5900 7025
F 0 "P16" H 5980 7025 40  0000 L CNN
F 1 "I/O" H 5900 7080 30  0001 C CNN
F 2 "ArthurC Lib:I%2fO" H 5900 7025 60  0001 C CNN
F 3 "" H 5900 7025 60  0001 C CNN
	1    5900 7025
	-1   0    0    1   
$EndComp
$Comp
L SD_CARD_Micro SD1
U 1 1
P 5300 4550
F 0 "SD1" H 5475 5000 50  0000 C CNN
F 1 "SD_CARD_Micro" H 5675 5075 50  0000 C CNN
F 2 "ArthurC Lib:SD_Micro" H 5300 4550 60  0001 C CNN
F 3 "" H 5300 4550 60  0000 C CNN
	1    5300 4550
	1    0    0    -1  
$EndComp
Wire Wire Line
	1500 2550 1400 2550
Wire Wire Line
	1400 2550 1400 1700
Wire Wire Line
	1400 1700 1850 1700
Wire Wire Line
	1850 1700 1850 1550
Connection ~ 5000 800 
NoConn ~ 4625 6600
Text Label 6075 6825 0    40   ~ 0
3Vgps
$Comp
L I/O B1
U 1 1
P 1850 1400
F 0 "B1" V 2025 1375 50  0000 L CNN
F 1 "AREF" V 1925 1400 50  0000 C CNN
F 2 "ArthurC Lib:I%2fO" H 1850 1400 60  0001 C CNN
F 3 "" H 1850 1400 60  0000 C CNN
	1    1850 1400
	0    -1   -1   0   
$EndComp
$Comp
L CONN_2 P2
U 1 1
P 9100 700
F 0 "P2" V 9050 700 40  0000 C CNN
F 1 "BAT" V 9150 700 40  0000 C CNN
F 2 "ArthurC Lib:pin_strip_2" H 9100 700 60  0001 C CNN
F 3 "" H 9100 700 60  0000 C CNN
	1    9100 700 
	0    -1   -1   0   
$EndComp
Connection ~ 9000 1100
Wire Wire Line
	9200 1050 9200 1100
$Comp
L GND #PWR08
U 1 1
P 9900 1150
F 0 "#PWR08" H 9900 1150 30  0001 C CNN
F 1 "GND" H 9900 1080 30  0001 C CNN
F 2 "" H 9900 1150 60  0001 C CNN
F 3 "" H 9900 1150 60  0001 C CNN
	1    9900 1150
	1    0    0    -1  
$EndComp
Text Label 9925 1100 0    60   ~ 0
GND
Text Notes 9275 750  0    50   ~ 0
External Battery\n3V Max.
Text Label 5150 3950 0    60   ~ 0
3V3
Wire Wire Line
	9200 1100 10725 1100
Wire Wire Line
	10725 1100 10725 1050
Wire Wire Line
	9900 1150 9900 1100
Connection ~ 9900 1100
Wire Wire Line
	10925 1050 10925 1900
$Comp
L C_POL C3
U 1 1
P 10925 2100
F 0 "C3" H 10825 2200 50  0000 L CNN
F 1 "47uF_25V" H 10925 1950 50  0000 L CNN
F 2 "ArthurC Lib:C_ELCO_SMD" H 10925 2100 60  0001 C CNN
F 3 "" H 10925 2100 60  0000 C CNN
	1    10925 2100
	1    0    0    -1  
$EndComp
Connection ~ 10925 1850
Wire Wire Line
	10925 2400 10925 2350
Connection ~ 10600 2400
$EndSCHEMATC
